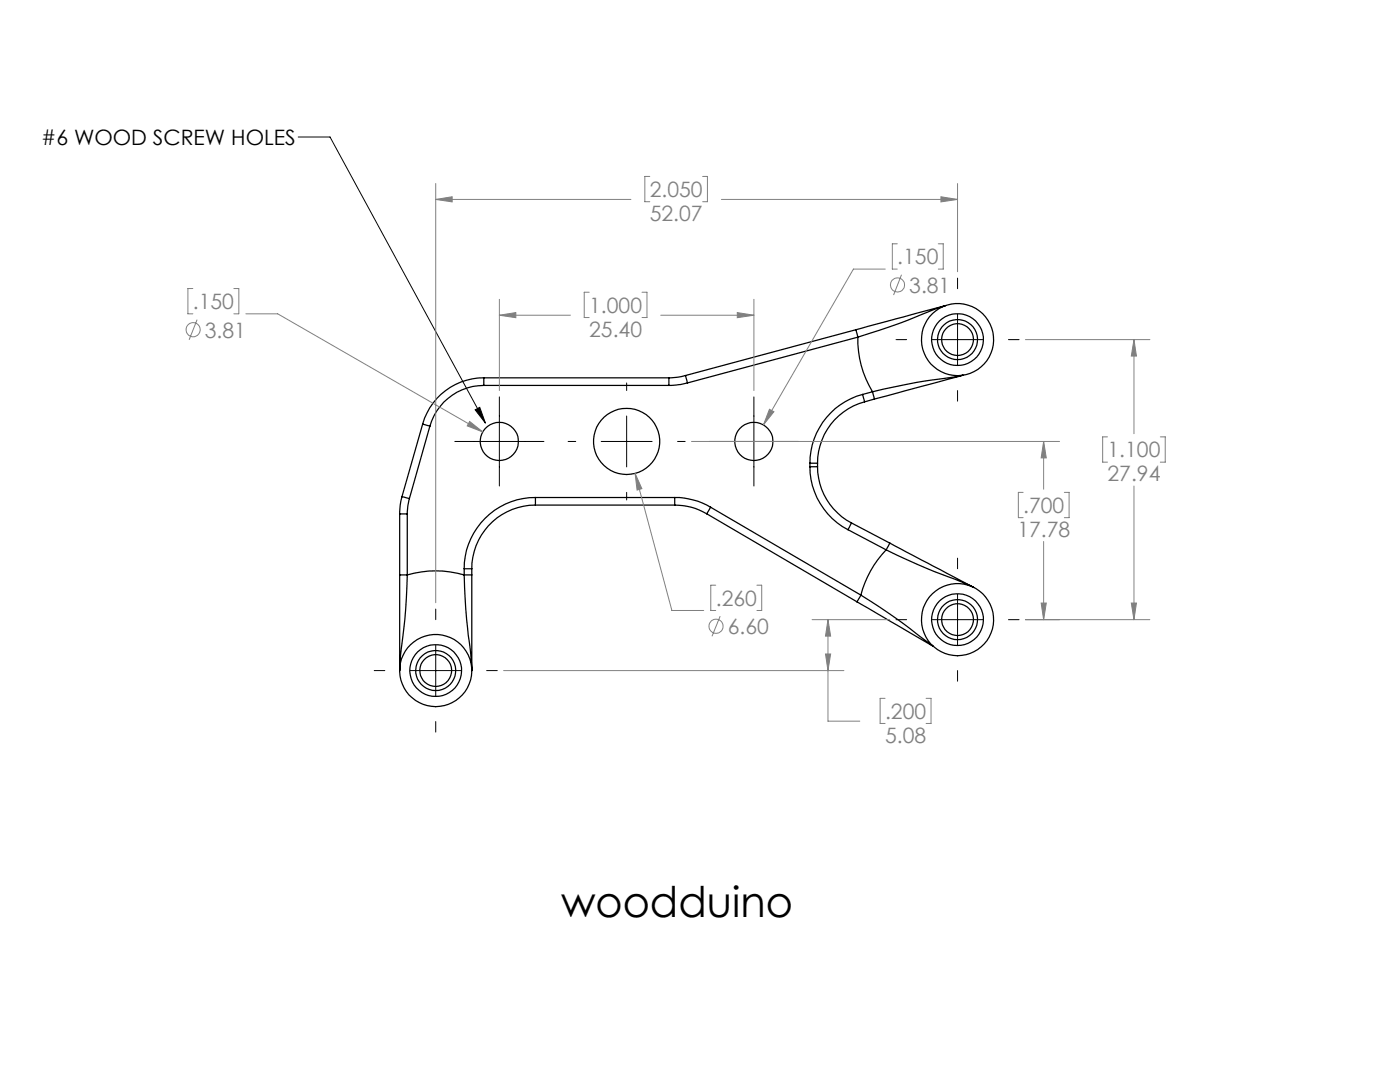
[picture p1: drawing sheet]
<svg xmlns="http://www.w3.org/2000/svg" width="279mm" height="216mm" viewBox="0 0 279 216" stroke-linecap="round" stroke-linejoin="round" font-family="sans-serif">
<g fill="none" stroke="#000" stroke-width=".25">
<path d="M96.6 75.4v1.5M96.6 76.9a11.2 11.2 0 0 0-10.8 8.1M96.6 75.4a12.7 12.7 0 0 0-12.3 9.2M96.6 75.4h36.9M96.6 76.9h36.9M133.5 75.4v1.5M136.8 74.9l-1.7 .4-1.6 .1M136.8 74.9l.4 1.5M137.2 76.4l-1.4 .3-2.3 .2M170.8 65.8l.4 1.5M170.8 65.8l-34 9.1M171.2 67.3a19.9 19.9 0 0 0 2.9 10.9"/>
<path d="M171.2 67.3l-34 9.1M172.2 78.7l.3 1.5M172.2 78.7a14.2 14.2 0 0 0-10.6 13.7M174.1 78.2l.4 1.4M174.1 78.2l-1.9 .5M174.5 79.6l-2 .6M188.7 61l-2 .6a137.6 137.6 0 0 1-15.5 5.7M188.7 61l-17.9 4.8M192.1 74.9l-1.8 .3a123.6 123.6 0 0 0-16.2 3M192.2 74.9l-17.7 4.7M80.2 99.1l-.3 1.7-.1 1.8M80.2 99.1l1.5 .4"/>
<path d="M81.7 99.5l-.3 1.5-.1 1.6M84.3 84.6l1.5 .4M84.3 84.6l-4.1 14.5M85.8 85l-4.1 14.5M106.9 99.3v1.5M106.9 99.3a14.2 14.2 0 0 0-14.3 14.2M106.9 99.3h27.8M134.7 99.3v1.5M134.7 99.3a14.2 14.2 0 0 1 7.1 1.9M161.6 93.1a14.2 14.2 0 0 0 7.6 12.6M161.6 93.1h1.6M161.6 92.4h1.6"/>
<path d="M161.6 92.4v.7M163.2 93.1a12.7 12.7 0 0 0 6.7 11.3M163.2 92.4v.7M172.5 80.2a12.6 12.6 0 0 0-9.3 12.2M79.8 114.7h1.5M79.8 114.7v19.1v-2.2a148.1 148.1 0 0 0 1.5-16.9M79.8 102.6h1.5M79.8 102.6v12.1M81.3 114.7a20.3 20.3 0 0 1 11.3 0M81.3 102.6v12.1M92.6 114.7a141.4 141.4 0 0 0 1.5 16.9l.1 2.2v-19.1M92.6 114.7h1.6"/>
<path d="M92.6 113.5h1.6M92.6 113.5v1.2M94.2 113.5v1.2M106.9 100.8a12.7 12.7 0 0 0-12.7 12.7M106.9 100.8h27.8M134.7 100.8a12.2 12.2 0 0 1 6.3 1.7M141 102.5l30 17.6M141.8 101.2l-.8 1.3M141.8 101.2l30 17.5M169.2 105.7l7.6 4M169.9 104.4l-.7 1.3M169.9 104.4l7.7 4"/>
<path d="M171.8 118.7l-.8 1.4M171.8 118.7a165.9 165.9 0 0 1 14.3 10.2M176.8 109.7a20.5 20.5 0 0 0-5 9M176.8 109.7a142.2 142.2 0 0 0 15.3 6.5l2.2 1M177.6 108.4l16.7 8.8M177.6 108.4l-.8 1.3M171 120.1l15.3 8.9"/>
<circle cx="191.1" cy="67.8" r="7.2"/>
<circle cx="191.1" cy="67.8" r="4"/>
<circle cx="191.1" cy="67.8" r="5.2"/>
<circle cx="191.1" cy="67.8" r="3.2"/>
<circle cx="99.7" cy="88.1" r="3.8"/>
<circle cx="125" cy="88.1" r="6.6"/>
<circle cx="150.5" cy="88.1" r="3.8"/>
<circle cx="87" cy="133.8" r="7.2"/>
<circle cx="87" cy="133.8" r="4"/>
<circle cx="87" cy="133.8" r="5.2"/>
<circle cx="87" cy="133.8" r="3.2"/>
<circle cx="191.1" cy="123.7" r="7.2"/>
<circle cx="191.1" cy="123.6" r="4"/>
<circle cx="191.1" cy="123.6" r="5.2"/>
<circle cx="191.1" cy="123.6" r="3.2"/>
</g>
<g fill="none" stroke="#808080" stroke-width=".2">
<path d="M87 39.8l3.2-.5v1zM87 36.6v83.7M87 39.8h38.9M129.7 35.2h-1v5.1h1M140.2 35.2h1v5.1h-1M144 39.8h47.1M187.8 39.3l3.3 .5-3.3 .5zM191.1 36.6v17.6M38.5 57.6h-1v5h1M46.7 57.6h1v5h-1M99.7 59.7v18.2M117.6 58.3h-1v5.1h1"/>
<path d="M128.1 58.3h1v5.1h-1M150.5 59.7v18.2M176.7 53.7h-6.4l-17.9 31.1M179.1 48.6h-1v5.1h1M179.9 54.8l-1.6 4.1M187.3 48.6h.9v5.1h-.9M39.3 63.8l-1.6 4M49.1 62.6h6.3l40.9 23.6M99.7 62.9l3.2-.5v1zM99.7 62.9h14.1M131.9 62.9h18.6M147.1 62.4l3.4 .5-3.4 .5z"/>
<path d="M204.6 67.8h24.9M226.3 67.8v18.7M226.3 67.8l.5 3.2h-1zM93.7 84.1l2.6 2.1-3.1-1.2zM126.8 94.5l7.3 27.3h6.3M126.8 94.5l1.3 3-1 .3zM138 88.1h73.5M153.6 81.7l.8 .5-2 2.6zM204.2 98.2h-1v5.1h1M208.3 88.1v9.5M208.3 88.1l.5 3.3h-1zM212.4 98.2h1v5.1h-1"/>
<path d="M221 87.2h-.9v5h.9M226.3 97v26.6M231.6 87.2h1v5h-1M142.8 116.8h-.9v5h.9M151.1 116.8h.9v5h-.9M208.3 108.1v15.5M100.5 133.8h67.9M143.7 122.9l-1.6 4.1M162.1 123.6h15.5M164.7 130.5h1.1l-.6 3.3zM165.2 123.6l.6 3.3h-1.1zM165.2 123.6v20.3h6.4"/>
<path d="M176.6 139.3h-1v5.1h1M184.8 139.3h1v5.1h-1M204.6 123.6h24.9M207.8 120.3h1l-.5 3.3zM225.8 120.3h1l-.5 3.3z"/>
<circle cx="179.1" cy="56.9" r="1.41"/>
<circle cx="38.5" cy="65.8" r="1.42"/>
<circle cx="142.9" cy="125" r="1.41"/>
</g>
<g fill="none" stroke="#000" stroke-width=".2">
<path d="M59.5 27.3h6.4l31 57.1M191.1 55.5v2.1M99.7 79.2v17.8M125.1 76.4v1.5M150.5 79.2v17.8M178.8 67.8h2.1M186 67.8h10.2M191.1 62.7v10.1M191.1 77.9v2.1M201.3 67.8h2.1M90.8 88.1h17.7M94.8 81.8l.9-.5 1.2 3.1z"/>
<path d="M113.4 88.1h1.5M120 88.1h10.1M125.1 83v10.2M125.1 98.2v1.6M135.2 88.1h1.5M141.6 88.1h17.7M191.1 111.4v2.1M191.1 118.6v10.1M74.7 133.8h2.1M81.9 133.8h10.1M87 121.5v2.1M87 128.7v10.2"/>
<path d="M97.1 133.8h2.1M178.8 123.6h2.1M186 123.6h10.2M191.1 133.8v2.1M201.3 123.6h2.1M87 144v2.1"/>
</g>
<path d="M94.8 81.8l.9-.5 1.2 3.1z" fill="#000"/>
<path d="M187.8 39.3l3.3 .5-3.3 .5zM87 39.8l3.2-.5v1zM226.3 67.8l.5 3.2h-1zM225.8 120.3h1l-.5 3.3zM99.7 62.9l3.2-.5v1zM147.1 62.4l3.4 .5-3.4 .5zM164.7 130.5h1.1l-.6 3.3zM165.2 123.6l.6 3.3h-1.1zM93.7 84.1l-.5 .9 3.1 1.2zM207.8 120.3h1l-.5 3.3zM208.3 88.1l.5 3.3h-1zM126.8 94.5l.3 3.3 1-.3zM153.6 81.7l-1.2 3.1 2-2.6z" fill="#808080"/>
<text font-size="8.5" x="112" y="182.9">woodduino</text>
<text font-size="4.2" x="8.2" y="28.9">#6 WOOD SCREW HOLES</text>
<g font-size="4.2" fill="#808080">
<text x="129.7" y="39.3">2.050</text>
<text x="129.7" y="44.1">52.07</text>
<text x="179.1" y="52.8">.150</text>
<text x="181.5" y="58.4">3.81</text>
<text x="38.5" y="61.7">.150</text>
<text x="117.6" y="62.4">1.000</text>
<text x="40.9" y="67.4">3.81</text>
<text x="117.6" y="67.2">25.40</text>
<text x="221" y="91.3">1.100</text>
<text x="221" y="96">27.94</text>
<text x="203" y="107.1">17.78</text>
<text x="204.2" y="102.4">.700</text>
<text x="142.9" y="120.9">.260</text>
<text x="145.2" y="126.5">6.60</text>
<text x="176.6" y="143.4">.200</text>
<text x="176.6" y="148.2">5.08</text>
</g>
</svg>
